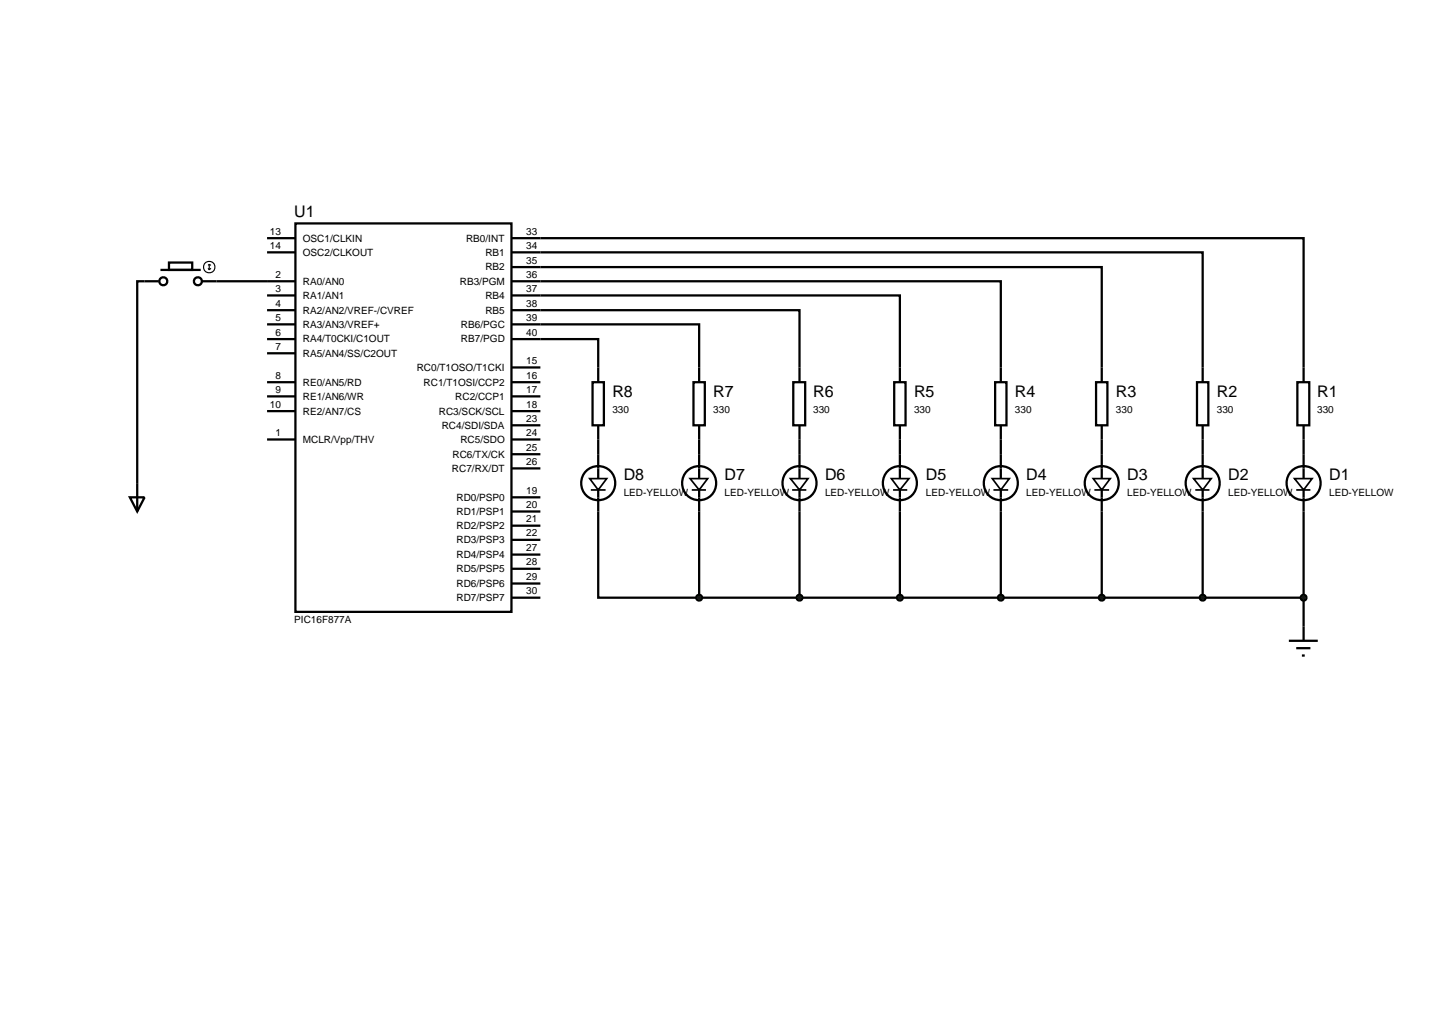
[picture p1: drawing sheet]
<svg xmlns="http://www.w3.org/2000/svg" width="257mm" height="180mm" viewBox="0 0 257 180" stroke-linecap="round" stroke-linejoin="round" font-family="sans-serif">
<g fill="none" stroke="#000" stroke-width=".4">
<path d="M52.1 39.4h38.1v68.5h-38.1zM28 49.6h-3.8v40.6M28.3 47.6h7.1M29.8 46.3h4.1v1.3h-4.1zM35.6 49.6h16.5M47.1 52.1h5M47.1 54.7h5M47.1 59.8h5M47.1 42h5M47.1 44.5h5M47.1 57.2h5M90.2 42h139.7v25.4"/>
<path d="M90.2 44.5h121.9v22.9M90.2 47.1h104.1v20.3M90.2 49.6h86.3v17.8M90.2 52.1h68.5v15.3M90.2 54.7h50.8v12.7M90.2 57.2h33.1v10.2M90.2 59.8h15.3v7.6M47.1 62.3h5M47.1 67.4h5M47.1 69.9h5M47.1 72.5h5M47.1 77.5h5"/>
<path d="M90.2 67.4h5.1M90.2 69.9h5.1M90.2 72.5h5.1M90.2 77.5h5.1M90.2 75h5.1M90.2 64.8h5.1M104.5 67.4h2v7.6h-2zM105.5 75v9.4M122.3 67.4h2v7.6h-2zM123.3 75v9.4M139.9 67.4h2.1v7.6h-2.1zM141 75v9.4"/>
<path d="M157.7 67.4h2v7.6h-2zM158.7 75v9.4M175.5 67.4h2v7.6h-2zM176.5 75v9.4M193.3 67.4h2v7.6h-2zM194.3 75v9.4M211.1 67.4h2v7.6h-2zM212.1 75v9.4M228.8 67.4h2.1v7.6h-2.1zM229.9 75v9.4M22.9 87.7h2.6l-1.3 2.5zM90.2 87.7h5.1"/>
<path d="M90.2 90.2h5.1M90.2 97.8h5.1M90.2 95.2h5.1M90.2 92.7h5.1M90.2 82.6h5.1M90.2 80.1h5.1M105.5 86.4v19h17.8M123.3 86.4v19M141 86.4v19M158.7 86.4v19M176.5 86.4v19M194.3 86.4v19"/>
<path d="M212.1 86.4v19M229.9 86.4v26.6M90.2 105.4h5.1M90.2 102.9h5.1M90.2 100.3h5.1M123.3 105.4h106.6M227.3 113h5.1M228.6 114.3h2.5M229.6 115.6h.5"/>
<circle cx="28.8" cy="49.6" r=".7"/>
<circle cx="34.9" cy="49.6" r=".7"/>
<circle cx="105.5" cy="85.2" r="3"/>
<circle cx="123.3" cy="85.2" r="3"/>
<circle cx="141" cy="85.2" r="3"/>
<circle cx="158.7" cy="85.2" r="3"/>
<circle cx="176.5" cy="85.2" r="3"/>
<circle cx="194.3" cy="85.2" r="3"/>
<circle cx="212.1" cy="85.2" r="3"/>
<circle cx="229.9" cy="85.2" r="3"/>
</g>
<g fill="none" stroke="#000" stroke-width=".2">
<path d="M36.7 47.3l.2 .3M36.9 46.6v1M36.9 46.6l-.2 .2M36.9 46.6l.3 .2M37.2 47.3l-.3 .3"/>
<circle cx="36.9" cy="47.1" r="1.01"/>
</g>
<g fill="none" stroke="#000" stroke-width=".3">
<path d="M104 84.4h3l-1.5 2zM104.2 86.4h2.6M121.7 84.4h3.1l-1.5 2zM122 86.4h2.5M139.4 84.4h3.1l-1.5 2zM139.7 86.4h2.5M157.2 84.4h3.1l-1.6 2zM157.5 86.4h2.5M175 84.4h3l-1.5 2zM175.2 86.4h2.6M192.8 84.4h3l-1.5 2zM193 86.4h2.6"/>
<path d="M210.5 84.4h3.1l-1.5 2zM210.8 86.4h2.5M228.3 84.4h3.1l-1.5 2zM228.6 86.4h2.5"/>
</g>
<g fill="#004000" stroke="#000" stroke-width=".4">
<path d="M229.6 105l.3-.1-.5 .5zM229.9 104.9l.4 .2 .1 .3zM230.4 105.4l-.1 .3-.4 .2zM229.4 105.4l.5 .5-.4-.2z"/>
<path d="M211.8 105l.3-.1-.5 .5zM212.1 104.9l.4 .2 .1 .3zM212.1 105.9l.5-.5-.2 .4zM211.6 105.4l.5 .5-.3-.1z"/>
<path d="M194 105l.3-.1-.5 .5zM194.3 104.9l.4 .2 .1 .3zM194.3 105.9l.5-.5-.2 .4zM193.8 105.4l.5 .5-.3-.1z"/>
<path d="M176.2 105l.3-.1-.5 .5zM176.5 104.9l.4 .2 .1 .3zM177 105.4l-.2 .4-.3 .1zM176 105.4l.5 .5-.3-.1z"/>
<path d="M158.4 105l.3-.1-.5 .5zM158.7 104.9l.3 .1 .2 .4zM158.7 105.9l.5-.5-.2 .4zM158.2 105.4l.5 .5-.3-.1z"/>
<path d="M140.7 105l.3-.1-.5 .5zM141 104.9l.4 .2 .1 .3zM141.5 105.4l-.2 .4-.3 .1zM140.5 105.4l.5 .5-.3-.1z"/>
<path d="M122.9 105.1l.4-.2-.5 .5zM123.3 104.9l.4 .2 .1 .3zM123.8 105.4l-.2 .4-.3 .1zM122.8 105.4l.5 .5-.3-.1z"/>
</g>
<g fill="#004000">
<path d="M229.9 104.9l.5 .5-.5 .5-.5-.5z"/>
<path d="M212.1 104.9l.5 .5-.5 .5-.5-.5z"/>
<path d="M194.3 104.9l.5 .5-.5 .5-.5-.5z"/>
<path d="M176.5 104.9l.5 .5-.5 .5-.5-.5z"/>
<path d="M158.7 104.9l.5 .5-.5 .5-.5-.5z"/>
<path d="M141 104.9l.5 .5-.5 .5-.5-.5z"/>
<path d="M122.8 105.4l.5-.5 .5 .5-.5 .5z"/>
</g>
<g font-size="2.8">
<text x="51.9" y="38.3">U1</text>
<text x="108" y="70">R8</text>
<text x="125.8" y="70">R7</text>
<text x="143.4" y="70">R6</text>
<text x="161.2" y="70">R5</text>
<text x="179" y="70">R4</text>
<text x="196.8" y="70">R3</text>
<text x="214.6" y="70">R2</text>
<text x="232.3" y="70">R1</text>
<text x="110" y="84.7">D8</text>
<text x="127.8" y="84.7">D7</text>
<text x="145.5" y="84.7">D6</text>
<text x="163.3" y="84.7">D5</text>
<text x="181" y="84.7">D4</text>
<text x="198.8" y="84.7">D3</text>
<text x="216.6" y="84.7">D2</text>
<text x="234.4" y="84.7">D1</text>
</g>
<g font-size="1.8">
<text x="47.6" y="41.4">13</text>
<text x="92.8" y="41.4">33</text>
<text x="47.6" y="43.9">14</text>
<text x="53.4" y="42.6">OSC1/CLKIN</text>
<text x="53.4" y="45.1">OSC2/CLKOUT</text>
<text x="82.2" y="42.6">RB0/INT</text>
<text x="85.6" y="47.7">RB2</text>
<text x="85.6" y="45.1">RB1</text>
<text x="92.8" y="46.5">35</text>
<text x="92.8" y="43.9">34</text>
<text x="48.6" y="49">2</text>
<text x="48.6" y="51.5">3</text>
<text x="53.4" y="50.2">RA0/AN0</text>
<text x="53.4" y="52.7">RA1/AN1</text>
<text x="81.1" y="50.2">RB3/PGM</text>
<text x="85.6" y="52.7">RB4</text>
<text x="92.8" y="51.5">37</text>
<text x="92.8" y="49">36</text>
<text x="48.6" y="54.1">4</text>
<text x="48.6" y="59.2">6</text>
<text x="48.6" y="56.6">5</text>
<text x="53.4" y="55.3">RA2/AN2/VREF-/CVREF</text>
<text x="53.4" y="57.8">RA3/AN3/VREF+</text>
<text x="81.3" y="57.8">RB6/PGC</text>
<text x="85.6" y="55.3">RB5</text>
<text x="92.8" y="59.2">40</text>
<text x="92.8" y="56.6">39</text>
<text x="92.8" y="54.1">38</text>
<text x="48.6" y="61.7">7</text>
<text x="53.4" y="60.4">RA4/T0CKI/C1OUT</text>
<text x="53.4" y="62.9">RA5/AN4/SS/C2OUT</text>
<text x="73.5" y="65.4">RC0/T1OSO/T1CKI</text>
<text x="81.3" y="60.4">RB7/PGD</text>
<text x="92.8" y="64.2">15</text>
<text x="47.6" y="71.9">10</text>
<text x="48.6" y="66.8">8</text>
<text x="48.6" y="69.3">9</text>
<text x="53.4" y="68">RE0/AN5/RD</text>
<text x="53.4" y="70.5">RE1/AN6/WR</text>
<text x="74.7" y="68">RC1/T1OSI/CCP2</text>
<text x="80.3" y="70.5">RC2/CCP1</text>
<text x="92.8" y="66.8">16</text>
<text x="92.8" y="69.3">17</text>
<text x="92.8" y="71.9">18</text>
<text x="48.6" y="76.9">1</text>
<text x="53.4" y="73.1">RE2/AN7/CS</text>
<text x="77.4" y="73.1">RC3/SCK/SCL</text>
<text x="77.9" y="75.6">RC4/SDI/SDA</text>
<text x="92.8" y="76.9">24</text>
<text x="92.8" y="74.4">23</text>
<text x="108" y="72.8">330</text>
<text x="125.8" y="72.8">330</text>
<text x="143.4" y="72.8">330</text>
<text x="161.2" y="72.8">330</text>
<text x="179" y="72.8">330</text>
<text x="196.8" y="72.8">330</text>
<text x="214.6" y="72.8">330</text>
<text x="232.3" y="72.8">330</text>
<text x="53.4" y="78.1">MCLR/Vpp/THV</text>
<text x="79.7" y="83.2">RC7/RX/DT</text>
<text x="79.8" y="80.7">RC6/TX/CK</text>
<text x="81.2" y="78.1">RC5/SDO</text>
<text x="92.8" y="82">26</text>
<text x="92.8" y="79.5">25</text>
<text x="80.5" y="88.3">RD0/PSP0</text>
<text x="92.8" y="87.1">19</text>
<text x="92.8" y="89.6">20</text>
<text x="110" y="87.5">LED-YELLOW</text>
<text x="127.8" y="87.5">LED-YELLOW</text>
<text x="145.5" y="87.5">LED-YELLOW</text>
<text x="163.3" y="87.5">LED-YELLOW</text>
<text x="181" y="87.5">LED-YELLOW</text>
<text x="198.8" y="87.5">LED-YELLOW</text>
<text x="216.6" y="87.5">LED-YELLOW</text>
<text x="234.4" y="87.5">LED-YELLOW</text>
<text x="80.5" y="90.8">RD1/PSP1</text>
<text x="80.5" y="95.8">RD3/PSP3</text>
<text x="80.5" y="93.3">RD2/PSP2</text>
<text x="92.8" y="94.6">22</text>
<text x="92.8" y="92.1">21</text>
<text x="80.5" y="100.9">RD5/PSP5</text>
<text x="80.5" y="98.4">RD4/PSP4</text>
<text x="92.8" y="99.7">28</text>
<text x="92.8" y="97.2">27</text>
<text x="80.5" y="106">RD7/PSP7</text>
<text x="80.5" y="103.5">RD6/PSP6</text>
<text x="92.8" y="104.8">30</text>
<text x="92.8" y="102.3">29</text>
<text x="51.9" y="109.9">PIC16F877A</text>
</g>
</svg>
